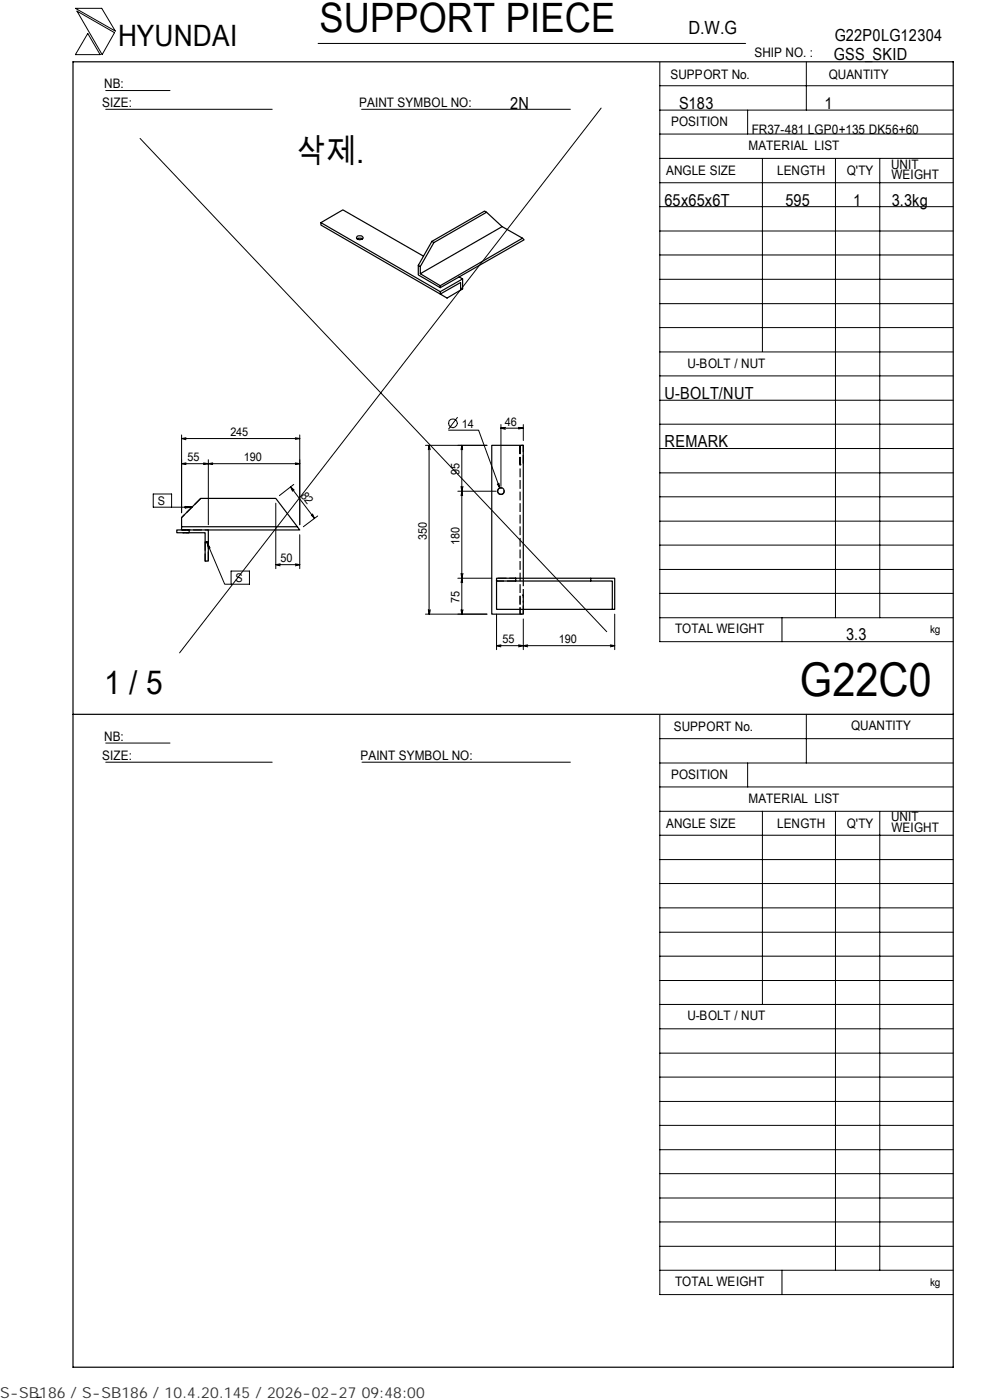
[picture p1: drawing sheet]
<svg xmlns="http://www.w3.org/2000/svg" width="210mm" height="297mm" viewBox="0 0 210 297" stroke-linecap="round" stroke-linejoin="round" font-family="sans-serif">
<path d="M110.3 94.5v35.8M110.3 94.5v4h.7v-4h-.7M38.5 112.4h5.7M40.1 112.4v.6h-1.4v-.6h1.4M42.6 105.7l-4.1 4.1M43.5 115v4h.7v-4h-.7M105.7 104.7a.7 .7 0 0 0 1.2-.1 .7 .7 0 0 0-.5-1 .7 .7 0 0 0-.8 .8l.1 .3M109.4 123.3h-4.1v-.6h4.1M111 129.3v-6.6M111 130.3v-4.1h-.7v4.1h.7" fill="none" stroke="#000" stroke-width=".25" stroke-dasharray="1.9 .6" stroke-linecap="butt"/>
<g fill="none" stroke="#000" stroke-width=".25">
<path d="M15.5 13.1h186.7v277h-186.7zM68.1 47.2v.5l25.3 14.7 4.3-2.5v1.6M75.8 50.7l.2-.2h.6l.3 .2M75.8 50.1l.2-.1a.78 .78 0 0 1 1 .5 .82 .82 0 0 1-1.4 0zM88.7 56.3v2l4.7 2.7M89.1 56.5v1.6M89.8 54.3l-17.1-9.8-4.6 2.7 25.3 14.7M91.6 51.2l.4 .3-2.9 5-.4-.2zM92 51.5l11.2-6.5 3.3 3.1-17.4 10 4.3 2.5 17.4-10.1 .4 .4-17.8 10.1v-.4M97.4 58.7l.7 .5v2.1l-3.3 1.9-1.4-.8v-.5l4.7-2.7M103.2 45l-.4-.2-11.2 6.4M106.5 48.1l4.3 2.4"/>
<path d="M38.5 111.7h24.6l.5 .7h-19.4M43.5 115h.7v4h-.7zM43.5 115v-2h-6v-.6h6.7v2.6M63.1 111.7l-4.6-6h-15.9l-4.1 4.1v2.6M105.3 122.7h4.1v.6h-4.1zM109.4 122.7h15.9v.6h-15.9M111 122.7v-28.2h-6.7v35.8h6.7v-1M125.3 123.3h4.6v6M125.3 122.7h5.1v6.6h-25.1v-6M15.5 151.5h186.7"/>
<circle cx="106.2" cy="104.2" r=".71"/>
</g>
<path d="M38.7 112.4h1.4M40.1 113h-1.4" fill="none" stroke="#000" stroke-width=".25" stroke-dasharray=".8 .3" stroke-linecap="butt"/>
<g fill="none" stroke="#000" stroke-width=".21">
<path d="M16 1.8h5.6l2.9 4.8zM16.3 2.4l8 4.5-2.6 4.7zM18.6 7.1l2.6 4.5h-5.2zM22.4 19.2h13.7M67.5 9.2h90.6M139.9 18.2h62.3M139.9 13.2v122.9h62.3M171 13.1v10.3M22.4 23.2h35.3M29.7 29.4l99 104.6M76.7 23.2h44.3M127.5 22.9l-89.4 115.6"/>
<path d="M139.9 38.8h62.3M139.9 33.6h62.3M139.9 28.4h62.3M139.9 23.4h62.3M158.6 23.4v5M161.7 33.6v41M177.2 33.7v97.4M186.6 33.7v97.4M139.9 59.3h62.3M139.9 54.1h62.3M139.9 49h62.3M139.9 43.8h62.3"/>
<path d="M139.9 79.7h62.3M139.9 74.7h62.3M139.9 69.5h62.3M139.9 64.4h62.3M38.5 98.4l.9 .1M38.5 98.4h25.1M38.5 92.3v16.5M38.5 93l.9 .3M38.5 93h25.1M39.4 98.2l-.9 .2M39.4 92.9l-.9 .1M43.2 98.2l1 .2"/>
<path d="M44.2 97.5v13.8M44.2 98.4l-1 .1M44.2 98.4l.9 .1M45.1 98.2l-.9 .2M62.6 98.2l1 .2M62.6 92.9l1 .1M63.6 92.3v19M63.6 98.4l-1 .1M63.6 93l-1 .2M90.2 94.5h13.1M91 94.5l-.2 .9M91 94.5l.3 .9"/>
<path d="M91 94.5v35.8M95.2 91.3h6.3l4.5 12.2M97 88.6l-1.8 2.4M97.9 94.5l-.1 .9M97.9 94.5l.2 .9M97.9 94.5v35.8M106.2 90.1v13.1M106.2 90.8l1 .3M106.2 90.8h4.8M107.2 90.7l-1 .1M110 90.7l1 .1M111 90.1v3.4"/>
<path d="M111 90.8l-1 .2M139.9 95.2h62.3M139.9 90h62.3M139.9 84.9h62.3M36.4 107.6v-2.8h-3.9v2.8h8.2M39.3 107.4l1.4 .2-1.4 .2zM39.8 107.5v.2M43.8 115l3.9 8.9h1.3M43.8 115l.7 1.2-.2 .1zM44.3 115.8l-.2 .1M58.5 106.8v13.8M58.5 119.8l.9 .2"/>
<path d="M58.5 119.8h5.1M59.4 119.6l-.9 .2M61.6 103.3l.5 .9M61.6 103.3l.8 .7M61.6 103.3l5.1 6.7M62.3 102.8l-3 2.3M62.6 119.6l1 .2M63.6 113.4v7.2M63.6 119.8l-1 .2M66 109.3l.7 .7M66.3 109l.4 1M67.4 109.5l-3.1 2.2"/>
<path d="M97.1 104.2h8.1M97.8 103.2l.1 1M97.9 104.2l-.1 .9M97.9 104.2l.2 .9M98.2 103.2l-.3 1M105.5 102.7l.5 .8M105.8 102.5l.2 1M139.9 100.3h62.3M139.9 115.6h62.3M139.9 110.6h62.3M139.9 105.4h62.3M49 121.1h3.9v2.8h-3.9z"/>
<path d="M90.2 130.3h13.1M90.8 129.4l.3 .9 .2-.9M97.1 122.7h7.2M97.8 129.4l.1 .9M97.8 121.7l.1 1M97.9 122.7l-.1 .9M97.9 122.7l.2 .9M98.2 129.4l-.3 .9M98.2 121.7l-.3 1M105.3 137h25.1M105.3 130.3v7.5M105.3 137l.9 .2"/>
<path d="M106.2 136.8l-.9 .2M110 136.8l1 .2M111 131.3v6.5M111 137l.9 .2M111 137l-1 .2M111.9 136.8l-.9 .2M129.4 136.8l1 .2M130.4 137l-1 .2M130.4 130.3v7.5M139.9 131.1h62.3M139.9 125.9h62.3M139.9 120.8h62.3"/>
<path d="M165.9 131.1v5M22.4 157.6h13.7M139.9 151.7v122.9h62.3M139.9 156.7h62.3M171 151.5v10.4M22.4 161.7h35.3M76.8 161.7h44.2M139.9 177.2h62.3M139.9 172.1h62.3M139.9 167h62.3M139.9 161.9h62.3M158.6 161.9v5.1"/>
<path d="M161.7 172.1v41M177.2 172.2v97.3M186.6 172.2v97.3M139.9 182.4h62.3M139.9 197.8h62.3M139.9 192.6h62.3M139.9 187.4h62.3M139.9 218.3h62.3M139.9 213.1h62.3M139.9 208h62.3M139.9 202.9h62.3M139.9 238.7h62.3"/>
<path d="M139.9 233.7h62.3M139.9 228.5h62.3M139.9 223.4h62.3M139.9 259.2h62.3M139.9 254.2h62.3M139.9 249h62.3M139.9 243.9h62.3M139.9 269.5h62.3M139.9 264.4h62.3M165.9 269.5v5.1M8.8 296.4l-1 .1"/>
<circle cx="96.1" cy="89.8" r=".92"/>
</g>
<text font-size="9.9" x="169.7" y="147.6">G22C0</text>
<text font-size="8.6" x="67.7" y="6.9">SUPPORT PIECE</text>
<g font-size="7">
<text x="62.8" y="34.5">삭제.</text>
<text x="22.1" y="147.2">1 / 5</text>
</g>
<text font-size="6.3" x="25.1" y="9.8">HYUNDAI</text>
<text font-size="3.9" x="146" y="7.3">D.W.G</text>
<g font-size="3.5">
<text x="177" y="8.7">G22P0LG12304</text>
<text x="176.9" y="12.8">GSS_SKID</text>
<text x="108.2" y="23.1">2N</text>
<text x="144" y="23.1">S183</text>
<text x="174.8" y="23.1">1</text>
<text x="141" y="43.6">65x65x6T</text>
<text x="166.6" y="43.6">595</text>
<text x="180.9" y="43.6">1</text>
<text x="189.1" y="43.6">3.3kg</text>
<text x="141" y="84.6">U-BOLT/NUT</text>
<text x="141" y="94.8">REMARK</text>
<text x="179.5" y="135.8">3.3</text>
</g>
<text font-size="3.2" fill="#323232" x="0" y="296.6">S-SB186 / S-SB186 / 10.4.20.145 / 2026-02-27 09:48:00</text>
<g font-size="2.8">
<text x="142.2" y="16.8">SUPPORT No.</text>
<text x="160" y="12.2">SHIP NO. :</text>
<text x="175.8" y="16.7">QUANTITY</text>
<text x="21.7" y="22.8">SIZE:</text>
<text x="22.1" y="18.7">NB:</text>
<text x="76.2" y="22.8">PAINT SYMBOL NO:</text>
<text x="142.3" y="26.8">POSITION</text>
<text x="159.4" y="28.4">FR37-481 LGP0+135 DK56+60</text>
<text x="158.8" y="31.7">MATERIAL LIST</text>
<text x="189" y="35.8">UNIT</text>
<text x="141.3" y="37.2">ANGLE SIZE</text>
<text x="164.8" y="37.1">LENGTH</text>
<text x="179.6" y="37.1">Q'TY</text>
<text x="189.1" y="38">WEIGHT</text>
<text x="145.8" y="78">U-BOLT / NUT</text>
<text x="143.2" y="134.4">TOTAL WEIGHT</text>
<text x="142.9" y="155">SUPPORT No.</text>
<text x="180.5" y="154.9">QUANTITY</text>
<text x="21.7" y="161.3">SIZE:</text>
<text x="22.1" y="157.1">NB:</text>
<text x="76.5" y="161.2">PAINT SYMBOL NO:</text>
<text x="142.3" y="165.3">POSITION</text>
<text x="158.8" y="170.3">MATERIAL LIST</text>
<text x="141.3" y="175.7">ANGLE SIZE</text>
<text x="164.8" y="175.6">LENGTH</text>
<text x="179.6" y="175.6">Q'TY</text>
<text x="189" y="174.2">UNIT</text>
<text x="189.1" y="176.5">WEIGHT</text>
<text x="145.8" y="216.5">U-BOLT / NUT</text>
<text x="143.2" y="272.9">TOTAL WEIGHT</text>
</g>
<g font-size="2.5">
<text x="48.9" y="92.5">245</text>
<text x="98" y="90.8">14</text>
<text x="107.1" y="90.3">46</text>
<text x="39.8" y="97.9">55</text>
<text x="51.7" y="97.9">190</text>
<text x="97.5" y="100.8" transform="rotate(-90 97.5 100.8)">95</text>
<text x="33.4" y="107.1">S</text>
<text x="63.7" y="105.2" transform="rotate(52 63.7 105.2)">82</text>
<text x="59.5" y="119.3">50</text>
<text x="90.5" y="114.6" transform="rotate(-90 90.5 114.6)">350</text>
<text x="97.5" y="115.6" transform="rotate(-90 97.5 115.6)">180</text>
<text x="50" y="123.4">S</text>
<text x="97.5" y="128" transform="rotate(-90 97.5 128)">75</text>
<text x="106.6" y="136.5">55</text>
<text x="118.5" y="136.5">190</text>
</g>
<g font-size="2.3">
<text x="197.3" y="134.3">kg</text>
<text x="197.3" y="272.8">kg</text>
</g>
</svg>
